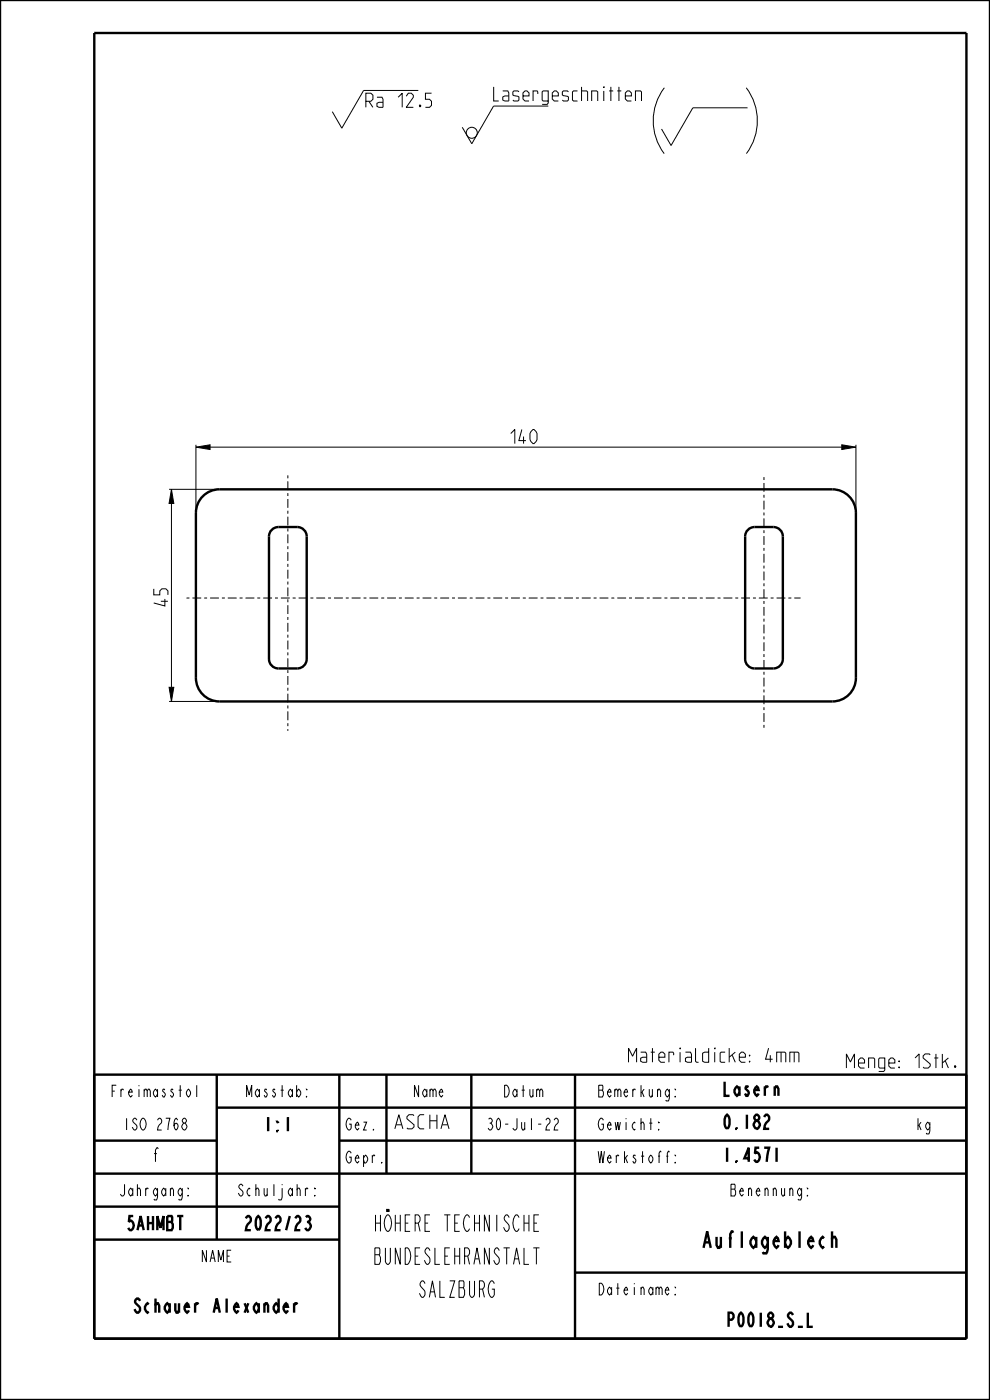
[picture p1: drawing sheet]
<svg xmlns="http://www.w3.org/2000/svg" width="210mm" height="297mm" viewBox="0 0 210 297" stroke-linecap="round" stroke-linejoin="round" font-family="sans-serif">
<path d="M41.6 94.9l3-.5v1zM178.6 94.4l3 .5-3 .5zM36.4 103.8l.5 3h-1zM35.9 145.8h1l-.5 3z" fill="#000"/>
<g fill="none" stroke="#000" stroke-width=".21">
<path d="M88.7 19.2h-11.6l-4.6 8-2-3.5M140.9 18.6a11.6 11.6 0 0 0 0 14M158.3 18.6a11.6 11.6 0 0 1 0 14M116.3 22.5h-11.6l-4.6 8-2-3.5M158.6 22.9h-11.6l-4.7 8-2-3.5M41.6 94.9l3-.5v1zM41.6 94.4v14.4M44.6 94.9h134M178.6 94.4l3 .5-3 .5zM181.6 94.4v14.4M35.9 103.8h10.7M36.4 103.8l.5 3h-1z"/>
<path d="M36.4 106.8v39M35.9 145.8h1l-.5 3zM35.9 148.8h10.7"/>
<circle cx="100.1" cy="28.2" r="1.17"/>
</g>
<g fill="none" stroke="#000" stroke-width=".51">
<path d="M0 0h210v297h-210zM20 7h185v277h-185zM20 228h185v56M46 235h159M46 228v35M72 228v56M82 228v21M100 228v21M122 228v56M20 242h26M20 249h185M20 256h52"/>
<path d="M72 242h133M20 263h52M122 270h83"/>
</g>
<path d="M61.1 100.8v54.2M162.1 101.2v53.5M39.6 126.9h130.2" fill="none" stroke="#000" stroke-width=".21" stroke-dasharray=".6 .6 1.9 .6" stroke-linecap="butt"/>
<!-- layer: A_RUNDUNGEN -->
<path d="M42.7 105.6a5 5 0 0 1 3.9-1.8h130a5 5 0 0 1 5 5v35a5 5 0 0 1-5 5h-130a5 5 0 0 1-5-5v-35a5 5 0 0 1 1.1-3.2zM57.6 112.4l.9-.5 .6-.1h4a2 2 0 0 1 2 2v26a2 2 0 0 1-2 2h-4a2 2 0 0 1-2-2v-26v-.5zM158.6 112.4l.9-.5 .6-.1h4a2 2 0 0 1 2 2v26a2 2 0 0 1-2 2h-4a2 2 0 0 1-2-2v-26v-.5z" fill="none" stroke="#000" stroke-width=".51"/>
<g font-size="4.6">
<text x="77.1" y="261.2">HÖHERE TECHNISCHE</text>
<text x="77.1" y="268.2">BUNDESLEHRANSTALT</text>
<text x="147.1" y="264.7">Auflageblech</text>
<text x="87.6" y="275.2">SALZBURG</text>
</g>
<g font-size="3.9">
<text x="77.6" y="22.8">Ra 12.5</text>
<text x="104.7" y="21.4">Lasergeschnitten</text>
<text x="108.3" y="94.1">140</text>
<text x="35.6" y="128.6" transform="rotate(-90 35.6 128.6)">45</text>
<text x="132.8" y="225.4">Materialdicke: 4mm</text>
<text x="179" y="226.6">Menge: 1Stk.</text>
<text x="153.2" y="232.5">Lasern</text>
<text x="55.5" y="240">1:1</text>
<text x="83.2" y="239.5">ASCHA</text>
<text x="153.2" y="239.5">0.182</text>
<text x="31.6" y="246.5">f</text>
<text x="153.2" y="246.5">1.4571</text>
<text x="26" y="261">5AHMBT</text>
<text x="50.8" y="261">2022/23</text>
<text x="26.1" y="278.5">Schauer Alexander</text>
<text x="152.9" y="281.5">P0018_S_L</text>
</g>
<g font-size="3.3">
<text x="22.3" y="232.7">Freimasstol</text>
<text x="51.2" y="232.7">Masstab:</text>
<text x="87.1" y="232.7">Name</text>
<text x="106.1" y="232.7">Datum</text>
<text x="127.1" y="232.7">Bemerkung:</text>
<text x="25.2" y="239.7">ISO 2768</text>
<text x="73.2" y="239.7">Gez.</text>
<text x="102.2" y="239.7">30-Jul-22</text>
<text x="127.1" y="239.7">Gewicht:</text>
<text x="194.2" y="239.7">kg</text>
<text x="73.2" y="246.7">Gepr.</text>
<text x="127.1" y="246.7">Werkstoff:</text>
<text x="24.2" y="253.7">Jahrgang:</text>
<text x="49.2" y="253.7">Schuljahr:</text>
<text x="153.7" y="253.7">Benennung:</text>
<text x="42.1" y="267.7">NAME</text>
<text x="127.1" y="274.7">Dateiname:</text>
</g>
</svg>
